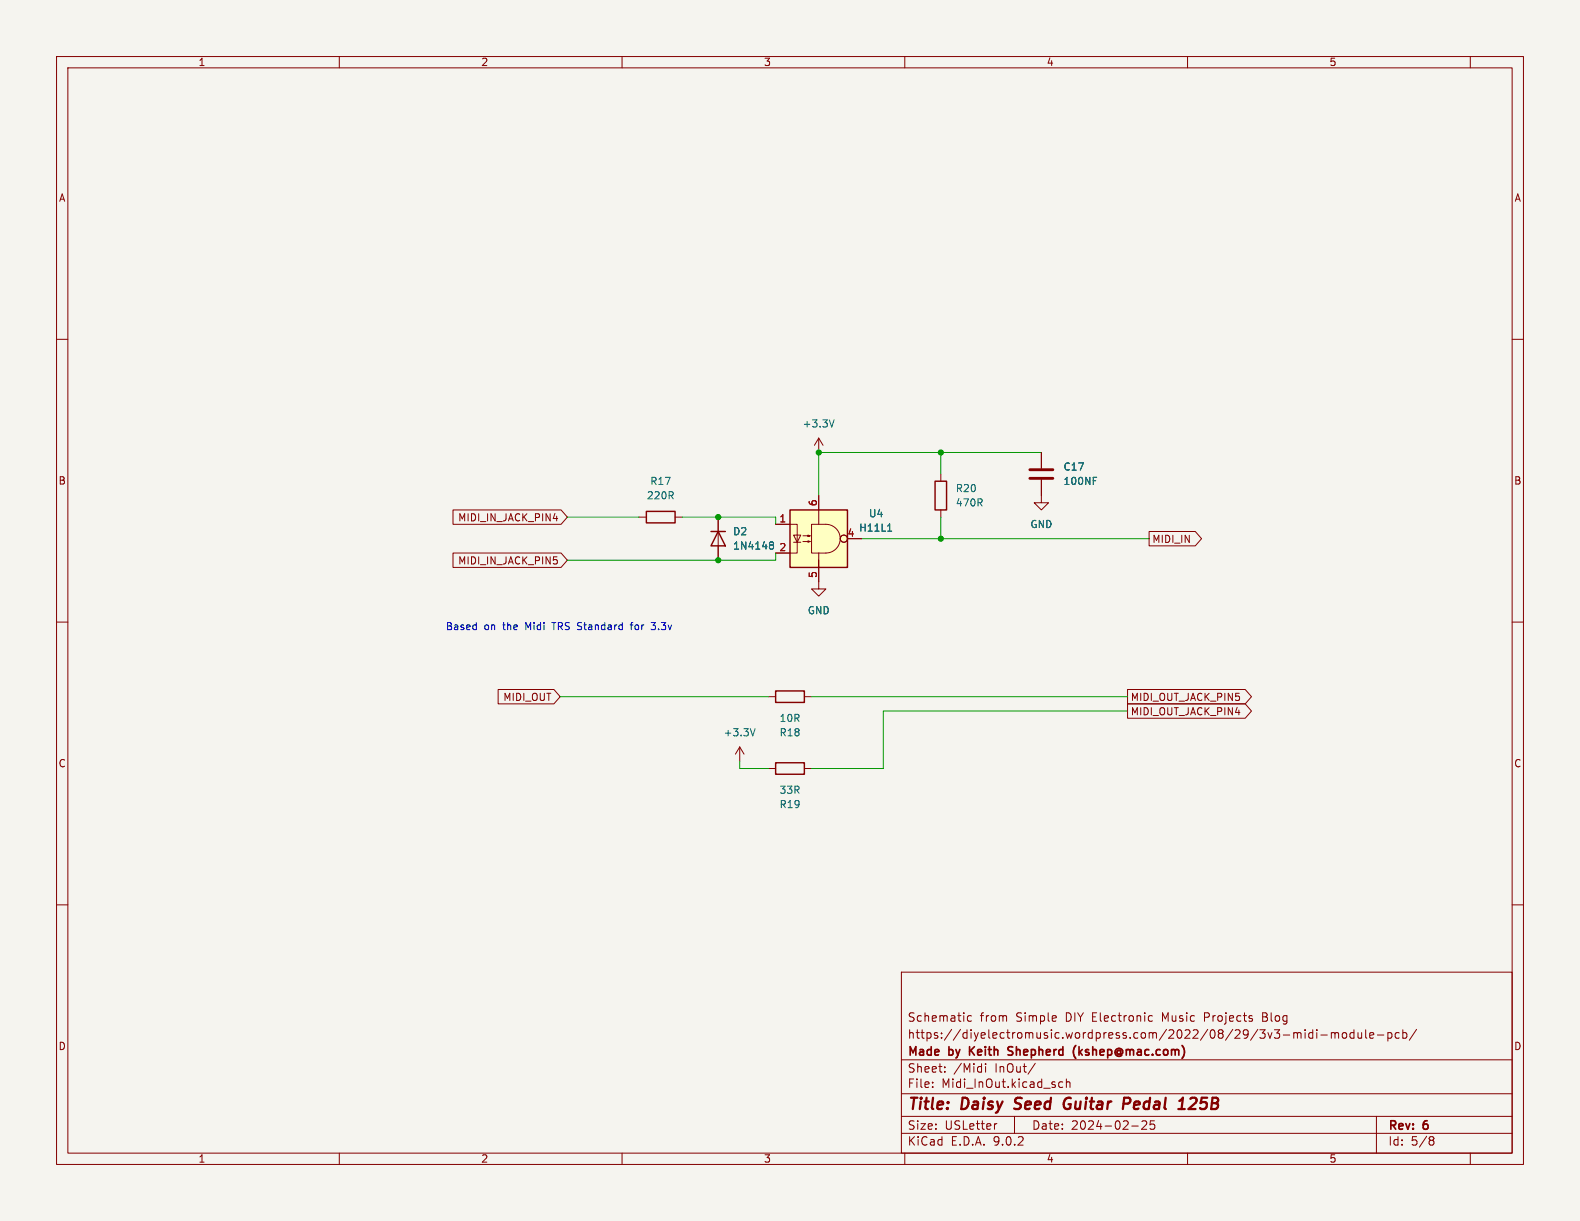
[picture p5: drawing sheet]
<svg xmlns="http://www.w3.org/2000/svg" width="279mm" height="216mm" viewBox="0 0 279 216" stroke-linecap="round" stroke-linejoin="round" font-family="sans-serif">
<path d="M0 0h279.4v215.9h-279.4z" fill="#f5f4ef" stroke="#f5f4ef" stroke-width=".18"/>
<g fill="none" stroke="#840000" stroke-width=".18">
<path d="M10 10h259.4v195.9h-259.4zM12 12h255.4v191.9h-255.4zM60 10v2M110 10v2M160 10v2M210 10v2M260 10v2M10 60h2M144.8 77.5l-.8 1.2M144.8 77.5l.7 1.2M144.8 77.5v2.5M267.4 60h2"/>
<path d="M127 91.4v7.7M10 110h2M144.8 102.9v1.2h1.2l-1.2 1.3-1.3-1.3h1.3M267.4 110h2M10 160h2M159.4 171.9h108v32h-108zM171.8 179.7l-.4-.1-.3 .3v.4l.1 .2h.6M186.7 179.7l.1 .2-.7 .2M203.2 179.7h.6M223.3 179.8h.5M223.8 179.1h-.5v1.5h.6M267.4 160h2"/>
<path d="M159.4 197.4h108M159.4 193.4h108M159.4 187.4h108M164.9 192.1v.2M164.9 191.4v.1M167.1 189.4v.2M167.1 188.7v.1M174.3 188.1v.1M174.3 188.6v1M176.3 198.7l-.3 .1M179.4 197.4v3M183.1 188l-1.3 1.9"/>
<path d="M187.9 191.4l-.4-.1-.3 .3v.4l.2 .2h.5M188.6 191.4l.2-.1 .3 .1 .1 .9M188.6 190.8v1.5M200.1 199.1h1.2M201.9 198.3l.6-.1 .2 .1 .1 .3-.9 1.1h.9M203.2 180.5h.6M204.1 198.2h-.7v.7l.2-.1h.5l.1 .2-.1 .5-.2 .2-.5-.2M228.8 182.6v1M228.8 182.7l.4-.1 .2 .2M229.4 182.8l.2-.2 .4 .1 .1 .9M229.4 182.8v.8M230.8 182.1v.1"/>
<path d="M230.8 182.6v1M232.1 182.7l-.4-.1-.3 .3v.4l.2 .2h.5M232.1 182.1v1.5M232.9 182.1v.1M232.9 182.6v1M233.6 183h1.1M235.4 182.7l.5-.1 .2 .2M235.4 182.6v1M236.1 182.8l.2-.2 .3 .1 .1 .9M236.1 182.8v.8M237.4 182.7l.2-.1 .5 .1v.6l-.1 .2-.4 .1-.2-.2zM239.4 182.7l-.4-.1-.3 .3v.4l.2 .2h.5"/>
<path d="M239.4 182.1v1.5M240.1 182.6l.1 .9 .4 .1 .2-.2M240.8 182.6v1M241.5 182.1v1.3l.2 .2M242.2 183.1l.7-.2v-.2l-.5-.1-.2 .2 .1 .7h.6M243.4 197.4v6.5M243.6 183h1.1M245.4 182.7l.5-.1 .2 .3v.4l-.1 .2h-.6M245.4 182.6v1.5M247.4 182.7l-.4-.1-.3 .3v.4l.2 .2h.5M248.1 182.7l.4-.1 .3 .3v.4l-.2 .2h-.5M248.1 182.1v1.5"/>
<path d="M250.5 182l-1.3 1.9M60 203.9v2M110 203.9v2M159.4 200.4h108M160 203.9v2M210 203.9v2M253 201l.4 .1 .2 .2-.3 .3M253 201.6h.3M253.3 201.6l.2 .2 .1 .4-.2 .2-.4 .1M260 203.9v2"/>
</g>
<path d="M179.3 196l.3 .1M179.6 194.3l-.1 .2 .1 .4M188.1 195.6a.63 .63 0 0 0 1 .4M188.9 195.2h.4M189.2 194.1a.91 .91 0 0 0-1.1 .9M198.8 194.1l.9 .1a.58 .58 0 0 1-.3 1h-.7M211.3 194.1h-.5l-.3 .2M211.5 195l-1.3 1.1h1.2" fill="none" stroke="#840000" stroke-width=".4"/>
<path d="M171.5 185.1v1.5M172.3 185.1l-.8 .8M178.2 186.5h.8M179.1 185.1h-.6l-.3 .3 .2 .3 .6 .2M190.2 184.9a1.74 1.74 0 0 0 0 2.2M190.8 185.1v1.5M191 186l.4 .6M191.4 185.6l-.6 .5" fill="none" stroke="#840000" stroke-width=".3"/>
<path d="M125.7 94h2.6M127 94l1.3 2.5h-2.6z" fill="none" stroke="#840000" stroke-width=".25"/>
<path d="M147.5 74.2l-.4 1.3M136.2 96.3l.1 .1M136.2 95.9l.3-.1 .2 .2 .1 .1-.3 .3M136.3 96.4h.2M136.3 96.4h-.1M136.5 96.4l.3 .2-.1 .4-.2 .1-.3-.1" fill="none" stroke="#006464" stroke-width=".18"/>
<path d="M139.7 90.2h10.2v10.1h-10.2z" fill="#ffffc2"/>
<path d="M114.3 90.4h5.1v2.1h-5.1zM139.7 90.2h10.2v10.1h-10.2zM165.4 85.1h2v5.1h-2zM137.2 122.2h5v2h-5zM137.2 134.9h5v2h-5z" fill="none" stroke="#840000" stroke-width=".25"/>
<g fill="none" stroke="#840000" stroke-width=".18">
<path d="M80.1 97.8h19.1l1.1 1.3-1.1 1.2h-19.1zM80.1 90.2h19.1l1.1 1.2-1.1 1.3h-19.1zM97.8 91.7h.8M97.9 98.5h.6M98.3 98.9l.3 .3v.3l-.3 .2M98.4 91.3v.8M113 91.4h1.3M119.4 91.4h1.2M127 91.4v2.6M127 96.5v2.6M137.2 92.7h3.8v5.1h-3.8M140.3 94.6h1.3l-.6 1.3z"/>
<path d="M140.3 95.9h1.3M142 94.7h1.3l-.4 .2v-.3l.4 .1M142 95.8h1.3l-.4 .1v-.3l.4 .2M143.5 92.7h2.5a2.54 2.54 0 0 1 2.6 2.6 2.54 2.54 0 0 1-2.6 2.5h-2.5zM144.8 97.8v2.5v-1.2M144.8 87.6v5.1M149.9 95.3h2.5M166.4 83.8v1.3M166.4 90.2v1.2M184.1 84.8v4.1h1.3l-1.3 1.3-1.2-1.3h1.2M184.1 80v2.8M203.2 94h8.2l1.1 1.3-1.1 1.2h-8.2z"/>
<path d="M144.8 100.3v2.6M88.1 121.9h9.8l1.2 1.3-1.2 1.3h-9.8zM130.8 132.1l-.8 1.3M130.8 132.1l.8 1.3M130.8 132.1v2.5M135.9 123.2h1.3M135.9 135.9h1.3M142.2 123.2h1.3M142.2 135.9h1.3M199.4 124.5h20.8l1.1 1.2-1.1 1.3h-20.8zM199.4 121.9h20.8l1.1 1.3-1.1 1.3h-20.8z"/>
<circle cx="149.2" cy="95.2" r=".63"/>
</g>
<path d="M136.2 96.3l.1 .1M136.2 95.9l.3-.1 .2 .2 .1 .1-.3 .3M136.3 96.4h.2M136.3 96.4h-.1M136.5 96.4l.3 .2-.1 .4-.2 .1-.3-.1M157 93.9h.7M157.2 92.8l.1-.1v1.2M193.3 84.4h.6M133.5 128.8l-.4 1.3" fill="none" stroke="#006464" stroke-width=".18"/>
<path d="M182.1 83.1h4.1M182.1 84.6h4.1" fill="none" stroke="#840000" stroke-width=".51"/>
<path d="M100.3 91.4h12.7M120.6 91.4h16.6v1.3M137.2 97.8v1.3h-36.9M152.4 95.3h50.8M166.4 80v3.8M166.4 91.4v3.9M184.1 80h-39.3v7.6M99.1 123.2h36.8M130.8 134.6v1.3h5.1M143.5 123.2h55.9M199.4 125.7h-43.2v10.2h-12.7" fill="none" stroke="#009600" stroke-width=".18"/>
<path d="M111.4 110.5h.5M111.9 110.1l-.3 .2v1M115.1 110.1h.8l-.4 .5h.3M115.1 111.2l.2 .1h.5" fill="none" stroke="#0000c2" stroke-width=".18"/>
<g fill="#009600" stroke="#009600" stroke-width=".18">
<circle cx="144.8" cy="80" r=".46"/>
<circle cx="127" cy="99.1" r=".46"/>
<circle cx="166.4" cy="80" r=".46"/>
<circle cx="127" cy="91.4" r=".46"/>
<circle cx="166.4" cy="95.3" r=".46"/>
</g>
<g font-size="2.8" fill="#840000">
<text x="160.4" y="196.8">Title:</text>
<text x="170.1" y="196.8">Daisy</text>
<text x="180.3" y="196.8">Seed</text>
<text x="189.8" y="196.8">Guitar</text>
<text x="201" y="196.8">Pedal</text>
<text x="211.7" y="196.8">125B</text>
</g>
<g font-size="2.1" fill="#840000">
<text x="160.4" y="183.9">https://diyelectromusic.wordpress.com/2022/08/29/3v3-midi-module-pcb/</text>
<text x="160.4" y="180.9">Schematic</text>
<text x="173.3" y="180.9">from</text>
<text x="179.7" y="180.9">Simple</text>
<text x="188.6" y="180.9">DIY Electronic</text>
<text x="205.9" y="180.9">Music</text>
<text x="213.5" y="180.9">Projects</text>
<text x="223.9" y="180.9">Blog</text>
<text x="160.4" y="189.9">Sheet:</text>
<text x="160.4" y="187.1">Made</text>
<text x="167.9" y="187.1">by</text>
<text x="168.6" y="189.9">/Midi</text>
<text x="172.1" y="187.1">Keith</text>
<text x="176" y="189.9">InOut/</text>
<text x="179.6" y="187.1">Shepherd</text>
<text x="191.7" y="187.1">(kshep@mac.com)</text>
<text x="160.4" y="192.6">File:</text>
<text x="166.5" y="192.6">Midi_InOut.kicad_sch</text>
<text x="160.4" y="202.8">KiCad</text>
<text x="160.4" y="200">Size:</text>
<text x="167.1" y="200">USLetter</text>
<text x="168.1" y="202.8">E.D.A.</text>
<text x="175.7" y="202.8">9.0.2</text>
<text x="182.4" y="200">Date:</text>
<text x="189.4" y="200">2024-02-25</text>
<text x="245.4" y="200.2">Rev:</text>
<text x="245.4" y="202.8">Id:</text>
<text x="249.5" y="202.8">5/8</text>
<text x="251.8" y="200.2">6</text>
</g>
<g font-size="1.8" fill="#840000">
<text x="35" y="11.9">1</text>
<text x="85" y="11.9">2</text>
<text x="135" y="11.9">3</text>
<text x="185" y="11.9">4</text>
<text x="235" y="11.9">5</text>
<text x="10.3" y="35.9">A</text>
<text x="267.7" y="35.9">A</text>
<text x="10.3" y="85.9">B</text>
<text x="267.7" y="85.9">B</text>
<text x="80.9" y="92.4">MIDI_IN_JACK_PIN4</text>
<text x="80.9" y="100">MIDI_IN_JACK_PIN5</text>
<text x="203.7" y="96.2">MIDI_IN</text>
<text x="88.9" y="124.1">MIDI_OUT</text>
<text x="199.9" y="124.1">MIDI_OUT_JACK_PIN5</text>
<text x="199.9" y="126.7">MIDI_OUT_JACK_PIN4</text>
<text x="10.3" y="135.9">C</text>
<text x="267.7" y="135.9">C</text>
<text x="10.3" y="185.9">D</text>
<text x="267.7" y="185.9">D</text>
<text x="35" y="205.8">1</text>
<text x="85" y="205.8">2</text>
<text x="135" y="205.8">3</text>
<text x="185" y="205.8">4</text>
<text x="235" y="205.8">5</text>
</g>
<g font-size="1.8" fill="#006464">
<text x="141.8" y="75.8">+3.3V</text>
<text x="188" y="83.4">C17</text>
<text x="114.3" y="88.5">220R</text>
<text x="114.9" y="86">R17</text>
<text x="168.9" y="89.8">470R</text>
<text x="168.9" y="87.2">R20</text>
<text x="188" y="86">100NF</text>
<text x="129.5" y="94.8">D2</text>
<text x="151.8" y="94.2">H11L1</text>
<text x="153.6" y="91.7">U4</text>
<text x="182.1" y="93.6">GND</text>
<text x="129.5" y="97.4">1N4148</text>
<text x="142.7" y="108.8">GND</text>
<text x="127.9" y="130.4">+3.3V</text>
<text x="137.8" y="130.4">R18</text>
<text x="137.8" y="127.9">10R</text>
<text x="137.8" y="143.1">R19</text>
<text x="137.8" y="140.6">33R</text>
</g>
<g font-size="1.8" fill="#a90000">
<text x="144.5" y="89.6" transform="rotate(-90 144.5 89.6)">6</text>
<text x="137.7" y="92.5">1</text>
<text x="149.8" y="95">4</text>
<text x="137.7" y="97.5">2</text>
<text x="144.5" y="102.3" transform="rotate(-90 144.5 102.3)">5</text>
</g>
<g font-size="1.8" fill="#0000c2">
<text x="78.7" y="111.5">Based</text>
<text x="85.6" y="111.5">on</text>
<text x="89.1" y="111.5">the</text>
<text x="93.2" y="111.5">Midi</text>
<text x="98.2" y="111.5">TRS Standard</text>
<text x="112.4" y="111.5">for</text>
<text x="116.3" y="111.5">3.3v</text>
</g>
</svg>
